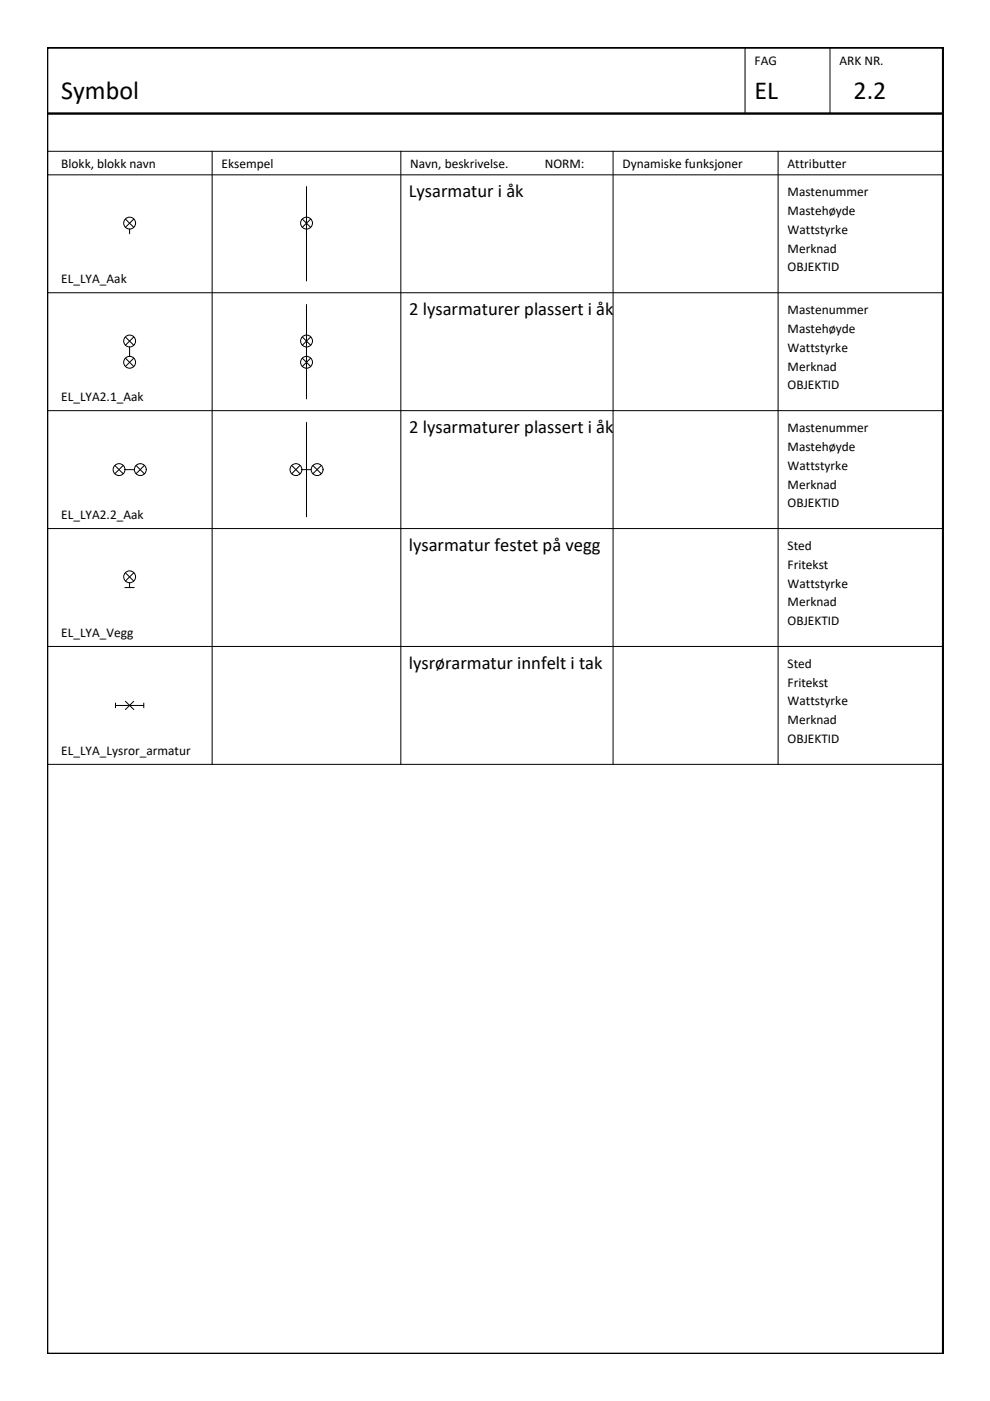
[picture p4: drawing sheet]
<svg xmlns="http://www.w3.org/2000/svg" width="210mm" height="297mm" viewBox="0 0 210 297" stroke-linecap="round" stroke-linejoin="round" font-family="sans-serif">
<g fill="none" stroke="#000" stroke-width=".21">
<path d="M158 10.1v14M176 10.1v14M10 32.1h189.9M10 37.1h189.9M45 32.1v130M65 39.6v20M85 32.1v130M130 32.1v130M165 32.1v130M26.6 46.4l1.8 1.8M27.5 48.6v1M28.4 46.4l-1.8 1.8"/>
<path d="M64.1 46.4l1.8 1.8M65.9 46.4l-1.8 1.8M10 62.1h189.9M26.6 71.4l1.8 1.8M26.6 75.9l1.8 1.8M27.5 73.6v2M28.4 71.4l-1.8 1.8M28.4 75.9l-1.8 1.8M64.1 71.4l1.8 1.8M64.1 75.9l1.8 1.8M65 64.6v20M65.9 71.4l-1.8 1.8"/>
<path d="M65.9 75.9l-1.8 1.8M10 87.1h189.9M24.3 98.7l1.8 1.7M26.1 98.7l-1.8 1.7M26.5 99.6h2M28.9 98.7l1.7 1.7M30.6 98.7l-1.7 1.7M61.8 98.7l1.8 1.7M63.6 98.7l-1.8 1.7M64 99.6h2M65 89.6v20M66.3 98.7l1.8 1.7"/>
<path d="M68.1 98.7l-1.8 1.7M10 112.1h189.9M10 137.1h189.9M26.5 124.6h2M26.6 121.4l1.8 1.8M27.5 123.6v1M28.4 121.4l-1.8 1.8M24.5 149.6h6M24.5 149.1v1M26.6 148.7l1.8 1.7M28.4 148.7l-1.8 1.7M30.5 149.1v1"/>
<path d="M10 162.1h189.9"/>
<circle cx="27.5" cy="47.3" r="1.26"/>
<circle cx="65" cy="47.3" r="1.26"/>
<circle cx="27.5" cy="72.3" r="1.26"/>
<circle cx="27.5" cy="76.8" r="1.26"/>
<circle cx="65" cy="76.8" r="1.26"/>
<circle cx="65" cy="72.3" r="1.26"/>
<circle cx="25.2" cy="99.6" r="1.26"/>
<circle cx="29.7" cy="99.6" r="1.26"/>
<circle cx="62.7" cy="99.6" r="1.26"/>
<circle cx="67.2" cy="99.6" r="1.26"/>
<circle cx="27.5" cy="122.3" r="1.26"/>
</g>
<path d="M10 10.1h190v276.9h-190zM10 24.1h189.9" fill="none" stroke="#000" stroke-width=".51"/>
<g font-size="5.5">
<text x="13" y="21.1">Symbol</text>
<text x="160" y="21.1">EL</text>
<text x="181" y="21.1">2.2</text>
</g>
<g font-size="3.9">
<text x="86.7" y="41.8">Lysarmatur i åk</text>
<text x="86.8" y="66.8">2 lysarmaturer plassert i åk</text>
<text x="86.8" y="91.8">2 lysarmaturer plassert i åk</text>
<text x="86.7" y="116.8">lysarmatur festet på vegg</text>
<text x="86.7" y="141.8">lysrørarmatur innfelt i tak</text>
</g>
<g font-size="2.8">
<text x="160" y="13.9">FAG</text>
<text x="178" y="13.9">ARK NR.</text>
<text x="13" y="35.6">Blokk, blokk navn</text>
<text x="47" y="35.6">Eksempel</text>
<text x="87" y="35.6">Navn, beskrivelse.</text>
<text x="115.5" y="35.6">NORM:</text>
<text x="132" y="35.6">Dynamiske funksjoner</text>
<text x="167" y="35.6">Attributter</text>
<text x="167" y="41.6">Mastenummer</text>
<text x="167" y="45.6">Mastehøyde</text>
<text x="167" y="49.6">Wattstyrke</text>
<text x="167" y="53.6">Merknad</text>
<text x="167" y="57.6">OBJEKTID</text>
<text x="13" y="60.1">EL_LYA_Aak</text>
<text x="167" y="66.6">Mastenummer</text>
<text x="167" y="70.6">Mastehøyde</text>
<text x="167" y="74.6">Wattstyrke</text>
<text x="167" y="78.6">Merknad</text>
<text x="167" y="82.6">OBJEKTID</text>
<text x="13" y="85.1">EL_LYA2.1_Aak</text>
<text x="167" y="91.6">Mastenummer</text>
<text x="167" y="95.6">Mastehøyde</text>
<text x="167" y="99.6">Wattstyrke</text>
<text x="167" y="103.6">Merknad</text>
<text x="167" y="107.6">OBJEKTID</text>
<text x="13" y="110.1">EL_LYA2.2_Aak</text>
<text x="167" y="116.6">Sted</text>
<text x="167" y="120.6">Fritekst</text>
<text x="167" y="124.6">Wattstyrke</text>
<text x="167" y="128.6">Merknad</text>
<text x="13" y="135.1">EL_LYA_Vegg</text>
<text x="167" y="132.6">OBJEKTID</text>
<text x="167" y="141.6">Sted</text>
<text x="167" y="145.6">Fritekst</text>
<text x="167" y="149.6">Wattstyrke</text>
<text x="167" y="153.6">Merknad</text>
<text x="13" y="160.1">EL_LYA_Lysror_armatur</text>
<text x="167" y="157.6">OBJEKTID</text>
</g>
</svg>
